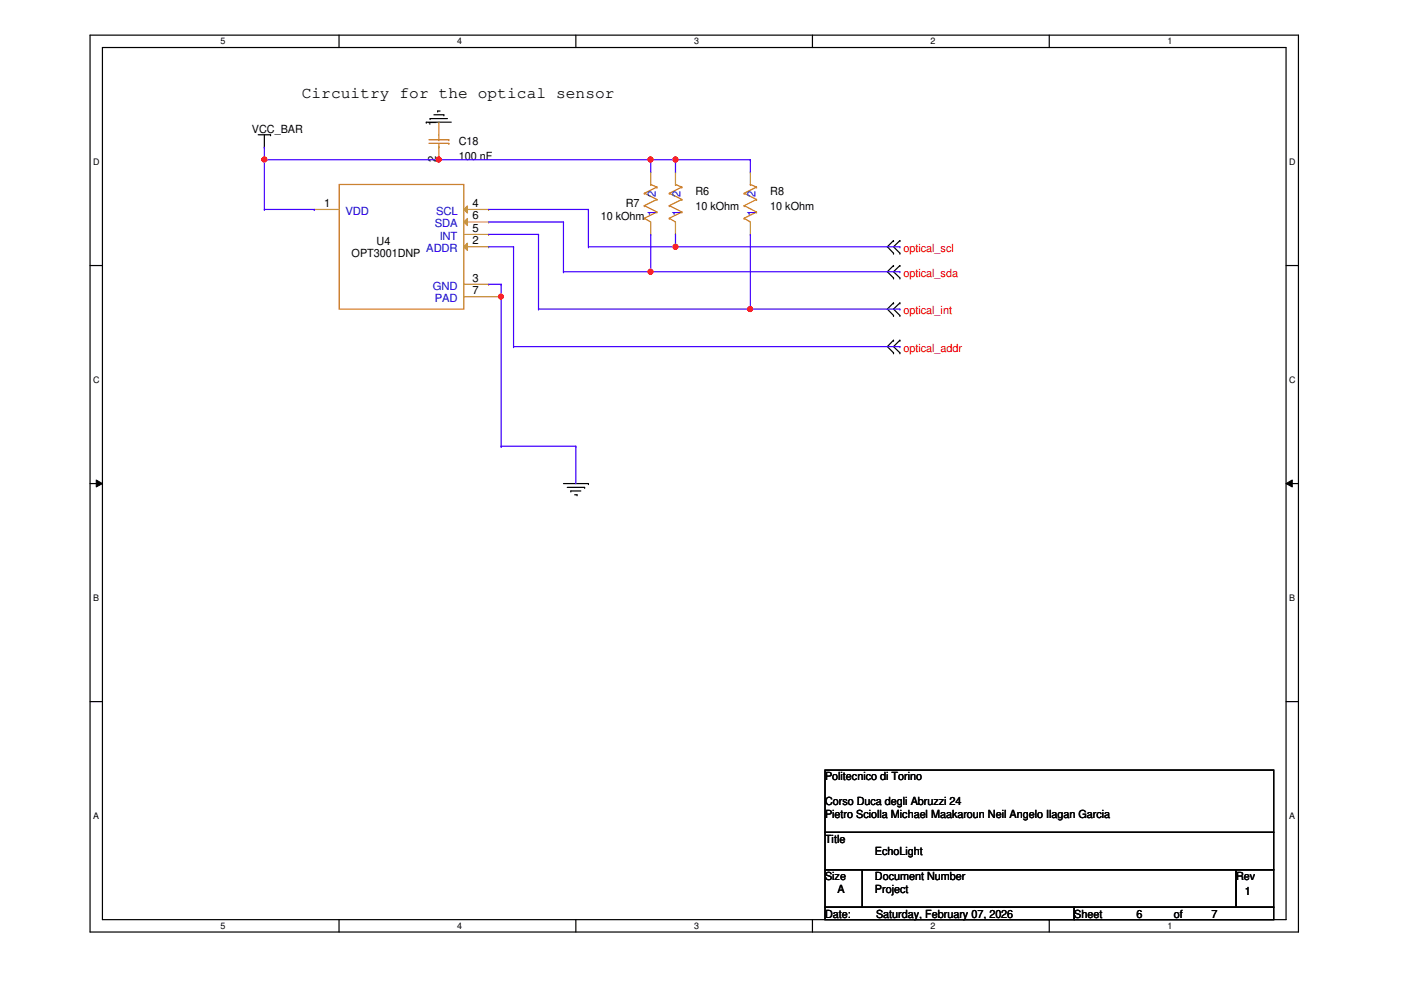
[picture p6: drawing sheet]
<svg xmlns="http://www.w3.org/2000/svg" width="297mm" height="210mm" viewBox="0 0 297 210" stroke-linecap="round" stroke-linejoin="round" font-family="sans-serif">
<path d="M19.1 7.5h256.2v190.1h-256.2zM21.7 10.1h251v184.9h-251z" fill="none" stroke="#000" stroke-width=".25"/>
<g fill="#fff">
<path d="M46.8 7.7h1v2.1h-1z"/>
<path d="M46.8 195.2h1v2.2h-1z"/>
</g>
<path d="M71.9 7.5v2.6M71.9 195v2.6" fill="none" stroke="#000" stroke-width=".25"/>
<g fill="#fff">
<path d="M96.9 7.7h1.1v2.1h-1.1z"/>
<path d="M96.9 195.2h1.1v2.2h-1.1z"/>
</g>
<path d="M122.1 7.5v2.6M122.1 195v2.6" fill="none" stroke="#000" stroke-width=".25"/>
<g fill="#fff">
<path d="M147.2 7.7h1v2.1h-1z"/>
<path d="M147.2 195.2h1v2.2h-1z"/>
</g>
<path d="M172.3 7.5v2.6M172.3 195v2.6" fill="none" stroke="#000" stroke-width=".25"/>
<g fill="#fff">
<path d="M197.3 7.7h1v2.1h-1z"/>
<path d="M197.3 195.2h1v2.2h-1z"/>
</g>
<path d="M222.5 7.5v2.6M222.5 195v2.6" fill="none" stroke="#000" stroke-width=".25"/>
<g fill="#fff">
<path d="M247.5 7.7h1v2.1h-1z"/>
<path d="M247.5 195.2h1v2.2h-1z"/>
<path d="M19.8 33.2h1.3v2.1h-1.3z"/>
<path d="M273.3 33.2h1.4v2.1h-1.4z"/>
<path d="M19.8 79.4h1.3v2.1h-1.3z"/>
<path d="M273.3 79.4h1.4v2.1h-1.4z"/>
</g>
<path d="M19.1 56.3h2.6M272.7 56.3h2.6" fill="none" stroke="#000" stroke-width=".25"/>
<g fill="#fff">
<path d="M19.8 125.6h1.2v2.2h-1.2z"/>
<path d="M273.3 125.6h1.3v2.2h-1.3z"/>
</g>
<path d="M19.1 102.5h2.6M272.7 102.5h2.6" fill="none" stroke="#000" stroke-width=".25"/>
<path d="M20.4 101.8l1.3 .7-1.3 .8zM272.7 102.5l1.3-.7v1.5z" fill="#000"/>
<path d="M20.4 101.8l1.3 .7-1.3 .8zM272.7 102.5l1.3-.7v1.5z" fill="none" stroke="#000" stroke-width=".21"/>
<g fill="#fff">
<path d="M19.8 171.9h1.2v2.1h-1.2z"/>
<path d="M273.3 171.9h1.3v2.1h-1.3z"/>
</g>
<g fill="none" stroke="#000" stroke-width=".25">
<path d="M54.7 28.6h2.7M56 31.2h.1M56 28.6v2.6M57.4 28.6h.1M90.4 25.9h.1M90.4 25.9h5.3M91.2 25.1h.1M91.2 25.1h3.7M92 24.3h2.1M92.8 23.5h.1M92.8 23.5h.5M94.1 24.3h.1"/>
<path d="M189.4 51h.1M189.4 53.7h.1M189.4 56.3h.1M189.4 58.9h.1M189.4 51l-1.3 1.3 1.3 1.4M189.4 56.3l-1.3 1.3 1.3 1.3M190.8 51h.1M190.8 53.7h.1M190.8 56.3h.1M190.8 58.9h.1M190.8 51l-1.4 1.3 1.4 1.4M190.8 56.3l-1.4 1.3 1.4 1.3"/>
<path d="M189.4 64.2h.1M189.4 66.9h.1M189.4 72.1h.1M189.4 74.8h.1M189.4 64.2l-1.3 1.3 1.3 1.4M189.4 72.1l-1.3 1.4 1.3 1.3M190.8 64.2h.1M190.8 66.9h.1M190.8 72.1h.1M190.8 74.8h.1M190.8 64.2l-1.4 1.3 1.4 1.4M190.8 72.1l-1.4 1.4 1.4 1.3"/>
<path d="M119.5 102.5h5.3M120.3 103.3h3.7M121 104.1h.1M121 104.1h2.1M121.8 104.9h.5M122.3 104.9h.1M124 103.3h.1M124.8 102.5h.1M19.1 148.8h2.6M272.7 148.8h2.6M174.9 163.3h95.1v13.2h-95.1zM174.9 176.5h95.1v7.9h-95.1z"/>
<path d="M174.9 184.4h7.9v8h-7.9zM174.9 192.4h52.9v2.6h-52.9zM182.8 184.4h79.3v8h-79.3zM227.8 192.4h42.2v2.6h-42.2zM262.1 184.4h7.9v8h-7.9z"/>
</g>
<g fill="none" stroke="#cc8006" stroke-width=".25">
<path d="M71.9 39.1h26.4v26.4h-26.4zM143.2 39.1h.1M143.2 39.1l1.4 .6M144.6 39.7h.1M144.6 39.7l-2.7 1.3M159.1 39.1h.1M159.1 39.1l1.3 .6M160.4 39.7h.1M160.4 39.7l-2.6 1.3M141.9 43.6h.1M141.9 41h.1M141.9 46.3h.1"/>
<path d="M141.9 43.6l2.7 1.4M141.9 41l2.7 1.3M141.9 46.3l1.3 .8M144.6 45h.1M144.6 42.3h.1M144.6 45l-2.7 1.3M144.6 42.3l-2.7 1.3M157.8 43.6h.1M157.8 41h.1M157.8 46.3h.1M157.8 43.6l2.6 1.4M157.8 41l2.6 1.3"/>
<path d="M157.8 46.3l1.3 .8M160.4 45h.1M160.4 42.3h.1M160.4 45l-2.6 1.3M160.4 42.3l-2.6 1.3"/>
</g>
<path d="M143.2 36.5h.1M143.2 36.5v2.6M159.1 36.5h.1M159.1 36.5v2.6M66.6 44.4h.1M66.6 44.4h5.3M143.2 49.7h.1M143.2 47.1v2.6M159.1 49.7h.1M159.1 47.1v2.6" fill="none" stroke="#a84" stroke-width=".25"/>
<path d="M99.1 51.6v1.5l-.8-.8z" fill="#a84"/>
<path d="M98.3 52.3h5.3M99.1 51.6v1.5l-.8-.8zM103.6 52.3h.1M98.3 60.3h5.3M103.6 60.3h.1" fill="none" stroke="#a84" stroke-width=".25"/>
<path d="M99.1 43.6v1.6l-.8-.8z" fill="#a84"/>
<path d="M98.3 44.4h5.3M98.3 49.7h5.3M99.1 43.6v1.6l-.8-.8zM103.6 44.4h.1M103.6 49.7h.1" fill="none" stroke="#a84" stroke-width=".25"/>
<path d="M99.1 46.3v1.5l-.8-.7z" fill="#a84"/>
<g fill="none" stroke="#a84" stroke-width=".25">
<path d="M93 25.9h.1M93 33.9h.1M93 25.9v2.7M93 31.2v2.7M138 36.5h.1M138 36.5v2.6M98.3 47.1h5.3M99.1 46.3v1.5l-.8-.7zM103.6 47.1h.1M138 49.7h.1M138 47.1v2.6M98.3 62.9h8"/>
<path d="M106.3 62.9h.1"/>
</g>
<g fill="none" stroke="#cc8006" stroke-width=".25">
<path d="M90.9 29.6h4.3M90.9 30.4h4.3M93 31.2h.1M93 29.6h.1M93 28.6v1M93 30.4v.8M95.2 29.6h.1M95.2 30.4h.1M138 39.1h.1M138 39.1l1.3 .6M139.3 39.7h.1M139.3 39.7l-2.7 1.3"/>
<path d="M136.6 43.6h.1M136.6 41h.1M136.6 46.3h.1M136.6 43.6l2.7 1.4M136.6 41l2.7 1.3M136.6 46.3l1.4 .8M139.3 45h.1M139.3 42.3h.1M139.3 45l-2.7 1.3M139.3 42.3l-2.7 1.3"/>
</g>
<path d="M56 33.9h.1M56 31.2v2.7M56 33.9h37M93 33.9h.1" fill="none" stroke="#4200ff" stroke-width=".25"/>
<circle cx="56" cy="33.8" r=".51" fill="#f00"/>
<circle cx="56" cy="33.8" r=".51" fill="none" stroke="#f00" stroke-width=".25"/>
<circle cx="93" cy="33.8" r=".51" fill="#f00"/>
<circle cx="93" cy="33.8" r=".51" fill="none" stroke="#f00" stroke-width=".25"/>
<g fill="none" stroke="#4200ff" stroke-width=".25">
<path d="M143.2 33.9h.1M143.2 33.9v2.6M143.2 33.9h15.9M159.1 33.9h.1M103.6 44.4h21.2M103.6 47.1h15.9M103.6 49.7h10.6M103.6 52.3h5.3M108.9 52.3h.1M108.9 52.3v21.2M114.2 49.7h.1M114.2 49.7v15.8"/>
<path d="M119.5 47.1h.1M119.5 57.6h.1M119.5 47.1v10.5M124.8 44.4h.1M124.8 52.3h.1M124.8 44.4v7.9M103.6 60.3h2.7M106.3 60.3h.1M106.3 62.9h.1M106.3 60.3v2.6M108.9 73.5h.1M108.9 73.5h81.9"/>
<path d="M114.2 65.5h.1M190.8 73.5h.1M106.3 94.6h.1M106.3 94.6h15.8M122.1 94.6h.1M122.1 94.6v7.9"/>
</g>
<circle cx="143.2" cy="33.8" r=".51" fill="#f00"/>
<circle cx="143.2" cy="33.8" r=".51" fill="none" stroke="#f00" stroke-width=".25"/>
<path d="M93 33.9h50.2M138 33.9h.1M138 33.9v2.6M143.2 33.9h.1" fill="none" stroke="#4200ff" stroke-width=".25"/>
<circle cx="137.9" cy="33.8" r=".51" fill="#f00"/>
<circle cx="137.9" cy="33.8" r=".51" fill="none" stroke="#f00" stroke-width=".25"/>
<path d="M56 33.9v10.5M56 44.4h.1M56 44.4h10.6M66.6 44.4h.1M106.3 62.9v31.7M106.3 94.6h.1" fill="none" stroke="#4200ff" stroke-width=".25"/>
<circle cx="106.2" cy="62.9" r=".5" fill="#f00"/>
<circle cx="106.2" cy="62.9" r=".5" fill="none" stroke="#f00" stroke-width=".25"/>
<path d="M159.1 33.9h.1M159.1 33.9v2.6M119.5 57.6h18.5M138 57.6h.1M114.2 65.5h44.9M159.1 65.5h.1" fill="none" stroke="#4200ff" stroke-width=".25"/>
<circle cx="159" cy="65.5" r=".51" fill="#f00"/>
<circle cx="159" cy="65.5" r=".51" fill="none" stroke="#f00" stroke-width=".25"/>
<path d="M143.2 52.3h.1M143.2 49.7v2.6M143.2 52.3h47.6M159.1 49.7v15.8M190.8 52.3h.1M159.1 65.5h.1M159.1 65.5h31.7M190.8 65.5h.1" fill="none" stroke="#4200ff" stroke-width=".25"/>
<circle cx="143.2" cy="52.3" r=".51" fill="#f00"/>
<circle cx="143.2" cy="52.3" r=".51" fill="none" stroke="#f00" stroke-width=".25"/>
<path d="M138 57.6h.1M138 49.7v7.9M138 57.6h52.8M190.8 57.6h.1" fill="none" stroke="#4200ff" stroke-width=".25"/>
<circle cx="137.9" cy="57.6" r=".51" fill="#f00"/>
<circle cx="137.9" cy="57.6" r=".51" fill="none" stroke="#f00" stroke-width=".25"/>
<path d="M124.8 52.3h18.4M143.2 52.3h.1" fill="none" stroke="#4200ff" stroke-width=".25"/>
<circle cx="56" cy="33.8" r=".51" fill="#f00"/>
<circle cx="56" cy="33.8" r=".51" fill="none" stroke="#f00" stroke-width=".25"/>
<circle cx="93" cy="33.8" r=".51" fill="#f00"/>
<circle cx="93" cy="33.8" r=".51" fill="none" stroke="#f00" stroke-width=".25"/>
<circle cx="143.2" cy="33.8" r=".51" fill="#f00"/>
<circle cx="143.2" cy="33.8" r=".51" fill="none" stroke="#f00" stroke-width=".25"/>
<circle cx="137.9" cy="33.8" r=".51" fill="#f00"/>
<circle cx="137.9" cy="33.8" r=".51" fill="none" stroke="#f00" stroke-width=".25"/>
<circle cx="106.2" cy="62.9" r=".5" fill="#f00"/>
<circle cx="106.2" cy="62.9" r=".5" fill="none" stroke="#f00" stroke-width=".25"/>
<circle cx="159" cy="65.5" r=".51" fill="#f00"/>
<circle cx="159" cy="65.5" r=".51" fill="none" stroke="#f00" stroke-width=".25"/>
<circle cx="143.2" cy="52.3" r=".51" fill="#f00"/>
<circle cx="143.2" cy="52.3" r=".51" fill="none" stroke="#f00" stroke-width=".25"/>
<circle cx="137.9" cy="57.6" r=".51" fill="#f00"/>
<circle cx="137.9" cy="57.6" r=".51" fill="none" stroke="#f00" stroke-width=".25"/>
<text font-size="3.4" x="64" y="20.7">Circuitry for the optical sensor</text>
<g font-size="2.4">
<text x="53.4" y="28.1">VCC_BAR</text>
<text x="92.5" y="26.7" transform="rotate(-90 92.5 26.7)">1</text>
<text x="92.5" y="34.4" transform="rotate(-90 92.5 34.4)">2</text>
<text x="97.3" y="34">100 nF</text>
<text x="97.3" y="30.8">C18</text>
<text x="147.4" y="41.3">R6</text>
<text x="163.3" y="41.3">R8</text>
<text x="68.7" y="43.9">1</text>
<text x="100.2" y="43.9">4</text>
<text x="100.2" y="46.5">6</text>
<text x="127.4" y="46.6">10 kOhm</text>
<text x="132.7" y="44">R7</text>
<text x="147.4" y="44.5">10 kOhm</text>
<text x="163.3" y="44.5">10 kOhm</text>
<text x="79.8" y="51.9">U4</text>
<text x="100.2" y="51.8">2</text>
<text x="100.2" y="49.1">5</text>
<text x="74.5" y="54.5">OPT3001DNP</text>
<text x="100.2" y="59.7">3</text>
<text x="100.2" y="62.4">7</text>
<text x="174.9" y="165.5">Politecnico di Torino</text>
<text x="174.9" y="170.8">Corso Duca degli Abruzzi 24</text>
<text x="174.9" y="173.4">Pietro Sciolla Michael Maakaroun Neil Angelo Ilagan Garcia</text>
<text x="174.9" y="178.7">Title</text>
<text x="185.5" y="181.4">EchoLight</text>
<text x="174.9" y="186.6">Size</text>
<text x="177.6" y="189.3">A</text>
<text x="185.5" y="186.6">Document Number</text>
<text x="185.5" y="189.3">Project</text>
<text x="262.1" y="186.6">Rev</text>
<text x="263.9" y="189.8">1</text>
<text x="174.9" y="194.6">Date:</text>
<text x="185.8" y="194.6">Saturday, February 07, 2026</text>
<text x="227.8" y="194.6">Sheet</text>
<text x="241" y="194.6">6</text>
<text x="248.9" y="194.6">of</text>
<text x="256.8" y="194.6">7</text>
</g>
<g font-size="2.4" fill="#00c">
<text x="139.1" y="41.8" transform="rotate(-90 139.1 41.8)">2</text>
<text x="144.3" y="41.8" transform="rotate(-90 144.3 41.8)">2</text>
<text x="160.2" y="41.8" transform="rotate(-90 160.2 41.8)">2</text>
<text x="73.2" y="45.5">VDD</text>
<text x="92.5" y="45.5">SCL</text>
<text x="139.1" y="45.8" transform="rotate(-90 139.1 45.8)">1</text>
<text x="144.3" y="45.8" transform="rotate(-90 144.3 45.8)">1</text>
<text x="160.2" y="45.8" transform="rotate(-90 160.2 45.8)">1</text>
<text x="90.4" y="53.4">ADDR</text>
<text x="92.2" y="48.2">SDA</text>
<text x="93.2" y="50.8">INT</text>
<text x="91.8" y="61.4">GND</text>
<text x="92.2" y="64">PAD</text>
</g>
<g font-size="2.4" fill="#f00">
<text x="191.6" y="53.5">optical_scl</text>
<text x="191.6" y="58.8">optical_sda</text>
<text x="191.6" y="66.7">optical_int</text>
<text x="191.6" y="74.6">optical_addr</text>
</g>
<g font-size="1.9">
<text x="46.8" y="9.4">5</text>
<text x="96.9" y="9.4">4</text>
<text x="147.2" y="9.4">3</text>
<text x="197.3" y="9.4">2</text>
<text x="247.5" y="9.4">1</text>
<text x="19.8" y="34.9">D</text>
<text x="273.3" y="34.9">D</text>
<text x="19.8" y="81.1">C</text>
<text x="273.3" y="81.1">C</text>
<text x="19.8" y="127.3">B</text>
<text x="273.3" y="127.3">B</text>
<text x="19.8" y="173.6">A</text>
<text x="273.3" y="173.6">A</text>
<text x="46.8" y="196.9">5</text>
<text x="96.9" y="196.9">4</text>
<text x="147.2" y="196.9">3</text>
<text x="197.3" y="196.9">2</text>
<text x="247.5" y="196.9">1</text>
</g>
</svg>
